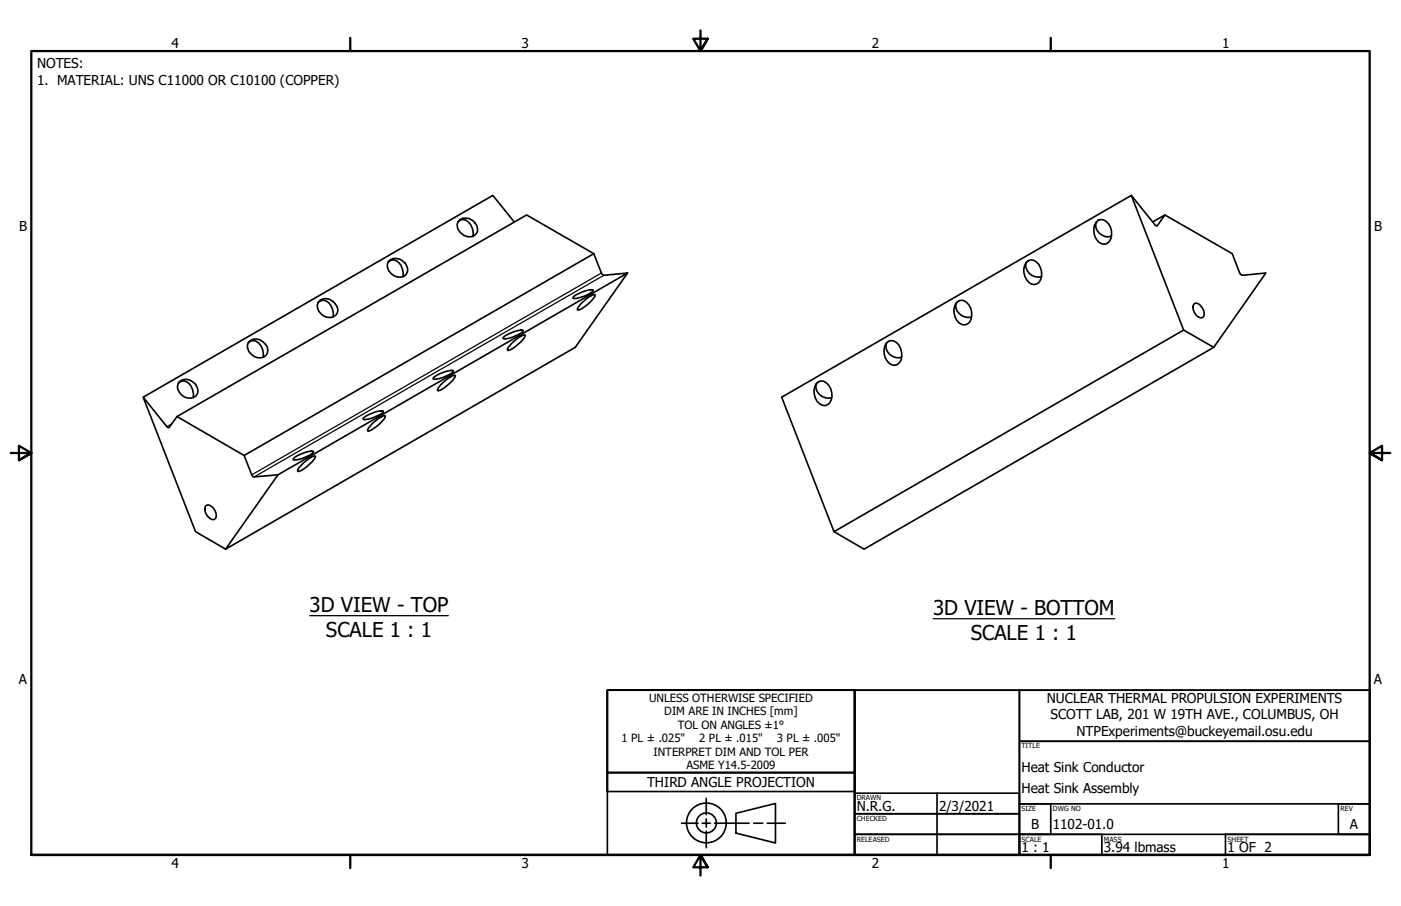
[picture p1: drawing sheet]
<svg xmlns="http://www.w3.org/2000/svg" width="432mm" height="279mm" viewBox="0 0 432 279" stroke-linecap="round" stroke-linejoin="round" font-family="sans-serif">
<!-- layer: Symbol (ANSI) -->
<path d="M95.4 189.9h42.8M287.6 190.8h55.9" fill="none" stroke="#000" stroke-width=".38"/>
<!-- layer: Visible (ANSI) -->
<g fill="none" stroke="#000" stroke-width=".51">
<path d="M141.2 68.4a2.11 2.11 0 0 1 3.2 .1 5 5 0 0 1 1.4 4.3M141.8 67.7a3.7 3.7 0 0 1 5.3 3.8 3.1 3.1 0 0 1-5.1 .4 2.73 2.73 0 0 1-.2-4.2zM158.5 68.5l-6.6-8.2-107.8 62.2 7.3 9.1 .6 .3 2.5-3.4 107.8-62.2 20.7 11.9M337.9 68.4a3.6 3.6 0 0 0 4.7 4.4M338.5 67.9a3.3 3.3 0 0 1 4.1 3.4 3.3 3.3 0 0 1-2.2 4 4.1 4.1 0 0 1-3.3-4.8l.2-1zM348.7 60.3l16.1 41.5M355.3 68.5l3.7-2.2-2.3 3.2-.5 .1-7.5-9.3-107.8 62.2 16.1 41.5 107.8-62.2 9.3 5.3M359 66.3l20.8 11.9 2.3 6 .5 .6 7.5-.6-16 22.9-107.8 62.3-9.3-5.4M98 93.3a2.37 2.37 0 0 1 4 .9l.7 2.4v1.1M98.7 92.6a3.7 3.7 0 0 1 5.3 3.8 3 3 0 0 1-5.1 .4 2.73 2.73 0 0 1-.2-4.2zM119.6 80.8a2.11 2.11 0 0 1 3.3 .2 5.2 5.2 0 0 1 1.3 4.3M120.3 80.1a3.7 3.7 0 0 1 5.2 3.8 2.99 2.99 0 0 1-5 .4 2.73 2.73 0 0 1-.2-4.2z"/>
<path d="M176.8 91.4l1.5-.8 2-.9a2.89 2.89 0 0 1 2.6-.2 8.6 8.6 0 0 1-6.3 2.5zM178.8 93.9l2.4-2.1a2.49 2.49 0 0 1 2.3-.9 9.5 9.5 0 0 1-5.3 4.7l-.3-.1 .1-.4zM193.4 84.2l-16.1 22.9-107.8 62.3 16.2-23M294.7 93.5a2.22 2.22 0 0 1 3.9 .5 4.9 4.9 0 0 1 .2 5.4 2.62 2.62 0 0 1-2.7 .6 2.62 2.62 0 0 1-1.7-2.2 4.5 4.5 0 0 1 .3-4.3zM294.8 93.3a3.7 3.7 0 0 0 4.7 4.4M316.2 81a2.04 2.04 0 0 1 3.2-.2 4.9 4.9 0 0 1 1 6.1 2.27 2.27 0 0 1-3.9-.5 4.9 4.9 0 0 1-.3-5.4zM316.4 80.8a3.7 3.7 0 0 0 4.6 4.5M368.2 93.6a2.14 2.14 0 0 1 2.4 1.5 2.2 2.2 0 0 1 0 2.8 2.52 2.52 0 0 1-2.8-2.3v-1.6zM54.9 118.2a2.42 2.42 0 0 1 4 .9l.7 2.4v1.1M55.6 117.5a3.7 3.7 0 0 1 5.3 3.8 3.2 3.2 0 0 1-3 1.6 3.2 3.2 0 0 1-2.7-2.1 2.5 2.5 0 0 1 .4-3.3zM76.5 105.7a3.5 3.5 0 0 1 4.2-.7 3.5 3.5 0 0 1 1.7 3.8 2.99 2.99 0 0 1-5 .4 3 3 0 0 1-.9-3.5zM76.5 105.7a2.36 2.36 0 0 1 4 1l.5 1.1 .2 2.4"/>
<path d="M133.7 116.3a9.1 9.1 0 0 1 6.1-1.9 8.9 8.9 0 0 1-6.3 2.5zM135.7 118.8l2.5-2.2a2.35 2.35 0 0 1 2.1-.8 10.1 10.1 0 0 1-5.2 4.7l-.3-.1 .1-.4zM155 104.2a9.3 9.3 0 0 1 6.3-2.3 8.9 8.9 0 0 1-6.2 2.6zM158 105.6l1.7-1.4a2.35 2.35 0 0 1 2.2-.8 7.7 7.7 0 0 1-3.3 3.7 2.35 2.35 0 0 1-2.2 .8 3.9 3.9 0 0 1 1.6-2.3zM251.6 118.3a2.27 2.27 0 0 1 3.9 .6 4.3 4.3 0 0 1-.5 5.9 2.75 2.75 0 0 1-3.7-2.1 4.7 4.7 0 0 1 .3-4.4zM251.7 118.2a3.7 3.7 0 0 0 4.6 4.4M273.2 105.9a2.27 2.27 0 0 1 3.9 .5 4.5 4.5 0 0 1-.5 6 3.3 3.3 0 0 1-4.1-3.4l.2-2.2zM273.2 105.7a3.7 3.7 0 0 0 4.7 4.5M44.1 122.5l16.2 41.5 9.2 5.4M54.5 128.5l20.7 12M111.9 129.1a9.3 9.3 0 0 1 6.3-2.3 3.1 3.1 0 0 1-2.2 1.6l-3 .9h-1zM114.9 130.5l1.7-1.4a2.35 2.35 0 0 1 2.1-.8 7.3 7.3 0 0 1-3.3 3.7 2.25 2.25 0 0 1-2.1 .8 3.9 3.9 0 0 1 1.6-2.3z"/>
<path d="M63.6 155.8a2.53 2.53 0 0 1 2.9 2.4v1.5l-.3 .4a2.53 2.53 0 0 1-3-2.3v-1.5zM75.2 140.5l107.8-62.3 2.4 6 .4 .6 7.6-.6-107.7 62.2-7.7 .6-.4-.6zM90.6 141.2a9.1 9.1 0 0 1 6-1.9 8.9 8.9 0 0 1-6.2 2.5zM93.3 142.9l1.8-1.4a2.35 2.35 0 0 1 2.1-.8 10.1 10.1 0 0 1-5.3 4.7l-.2-.2a4.3 4.3 0 0 1 1.6-2.3z"/>
</g>
<!-- layer: Visible Narrow (ANSI) -->
<path d="M356.7 69.5l-.1 .2M185.4 84.2l-107.8 62.2M186.1 84.9l-107.7 62.2M53 130.7l-1.6 .9" fill="none" stroke="#000" stroke-width=".38"/>
<!-- layer: Border (ANSI) -->
<path d="M107.9 11.7v4M215.9 9.4v6.3l-2.2-3.8h4.4l-2.2 3.8 2.2-3.8M323.8 11.7v4M3.3 139.7h6.4l-3.9-2.2v4.4l3.9-2.2-3.9 2.2M428.5 139.7h-6.4l3.9-2.2v4.4l-3.9-2.2 3.9 2.2M9.7 263.7v-248h412.4v248h-412.4h412.4M107.9 263.7v4M218.1 267.5l-2.2-3.8 2.2 3.8h-4.4l2.2-3.8v6.3M323.8 263.7v4" fill="none" stroke="#000" stroke-width=".7"/>
<!-- layer: Title (ANSI) -->
<g fill="none" stroke="#000" stroke-width=".51">
<path d="M187.2 212.9h76.2h-76.2v31.2h76.2v-5.8h-76.2h76.2v-25.4v50.8h-76.2zM263.4 212.9h50.8v50.8h-50.8zM263.4 212.9h158.7v50.8h-158.7zM314.2 212.9h107.9v15.7h-107.9zM314.2 228.6h107.9v19.3h-107.9zM210.1 253.9h5M216.4 253.9h2.5M217.7 246.2v5.1M217.7 252.5v2.6M217.7 256.3v5.1M220.2 253.9h10.7M226.8 250.8l12.2-3v12.2l-12.2-3.1z"/>
<path d="M232.3 253.9h2.8M236.5 253.9h5.6M263.4 244.6h50.8v6.4h-50.8zM263.4 251h50.8v6.3h-50.8zM263.4 257.3h50.8v6.4h-50.8zM288.8 244.6v19.1M314.2 257.3h25.4v6.4h-25.4zM314.2 247.9h9.6v9.4h-9.6zM314.2 257.3h107.9v6.4h-107.9zM377.7 257.3h44.4v6.4h-44.4zM412.5 247.9h9.6v9.4h-9.6z"/>
<circle cx="217.7" cy="253.8" r="6.1"/>
<circle cx="217.7" cy="253.8" r="3.1"/>
</g>
<g font-size="6.3">
<text x="95.4" y="188.8">3D VIEW - TOP</text>
<text x="287.6" y="189.8">3D VIEW - BOTTOM</text>
<text x="100.5" y="196.3">SCALE 1 : 1</text>
<text x="299.2" y="197.4">SCALE 1 : 1</text>
</g>
<g font-size="4.2">
<text x="52.8" y="14.7">4</text>
<text x="160.8" y="14.7">3</text>
<text x="268.7" y="14.7">2</text>
<text x="376.7" y="14.7">1</text>
<text x="11.4" y="21.1">NOTES:</text>
<text x="11.4" y="26.1">1. MATERIAL: UNS C11000 OR C10100 (COPPER)</text>
<text x="5.9" y="71.4">B</text>
<text x="423.5" y="71.4">B</text>
<text x="5.8" y="211.1">A</text>
<text x="423.4" y="211.1">A</text>
<text x="322.6" y="216.9">NUCLEAR THERMAL PROPULSION EXPERIMENTS</text>
<text x="323.8" y="221.9">SCOTT LAB, 201 W 19TH AVE., COLUMBUS, OH</text>
<text x="331.8" y="226.9">NTPExperiments@buckeyemail.osu.edu</text>
<text x="314.8" y="238.1">Heat Sink Conductor</text>
<text x="199.5" y="242.7">THIRD ANGLE PROJECTION</text>
<text x="314.8" y="244.5">Heat Sink Assembly</text>
<text x="264" y="250.1">N.R.G.</text>
<text x="289.4" y="250.2">2/3/2021</text>
<text x="317.8" y="255.7">B</text>
<text x="324.5" y="255.7">1102-01.0</text>
<text x="416.1" y="255.7">A</text>
<text x="314.8" y="262.8">1 : 1</text>
<text x="340.2" y="262.9">3.94 lbmass</text>
<text x="378.3" y="262.8">1 OF 2</text>
<text x="52.8" y="267.7">4</text>
<text x="160.8" y="267.7">3</text>
<text x="268.7" y="267.7">2</text>
<text x="376.7" y="267.7">1</text>
</g>
<g font-size="3.5">
<text x="200.1" y="216.4">UNLESS OTHERWISE SPECIFIED</text>
<text x="204.7" y="220.6">DIM ARE IN INCHES [mm]</text>
<text x="208.9" y="224.8">TOL ON ANGLES ±1°</text>
<text x="191.6" y="228.9">1 PL ± .025&quot;</text>
<text x="201.4" y="233.1">INTERPRET DIM AND TOL PER</text>
<text x="215.5" y="228.9">2 PL ± .015&quot;</text>
<text x="239.5" y="228.9">3 PL ± .005&quot;</text>
<text x="211.6" y="237.3">ASME Y14.5-2009</text>
</g>
<g font-size="2.2">
<text x="314.8" y="230.8">TITLE</text>
<text x="264" y="246.8">DRAWN</text>
<text x="314.8" y="250.2">SIZE</text>
<text x="324.5" y="250.2">DWG NO</text>
<text x="413.1" y="250.1">REV</text>
<text x="264" y="253.2">CHECKED</text>
<text x="264" y="259.6">RELEASED</text>
<text x="314.8" y="259.6">SCALE</text>
<text x="340.2" y="259.6">MASS</text>
<text x="378.3" y="259.6">SHEET</text>
</g>
</svg>
